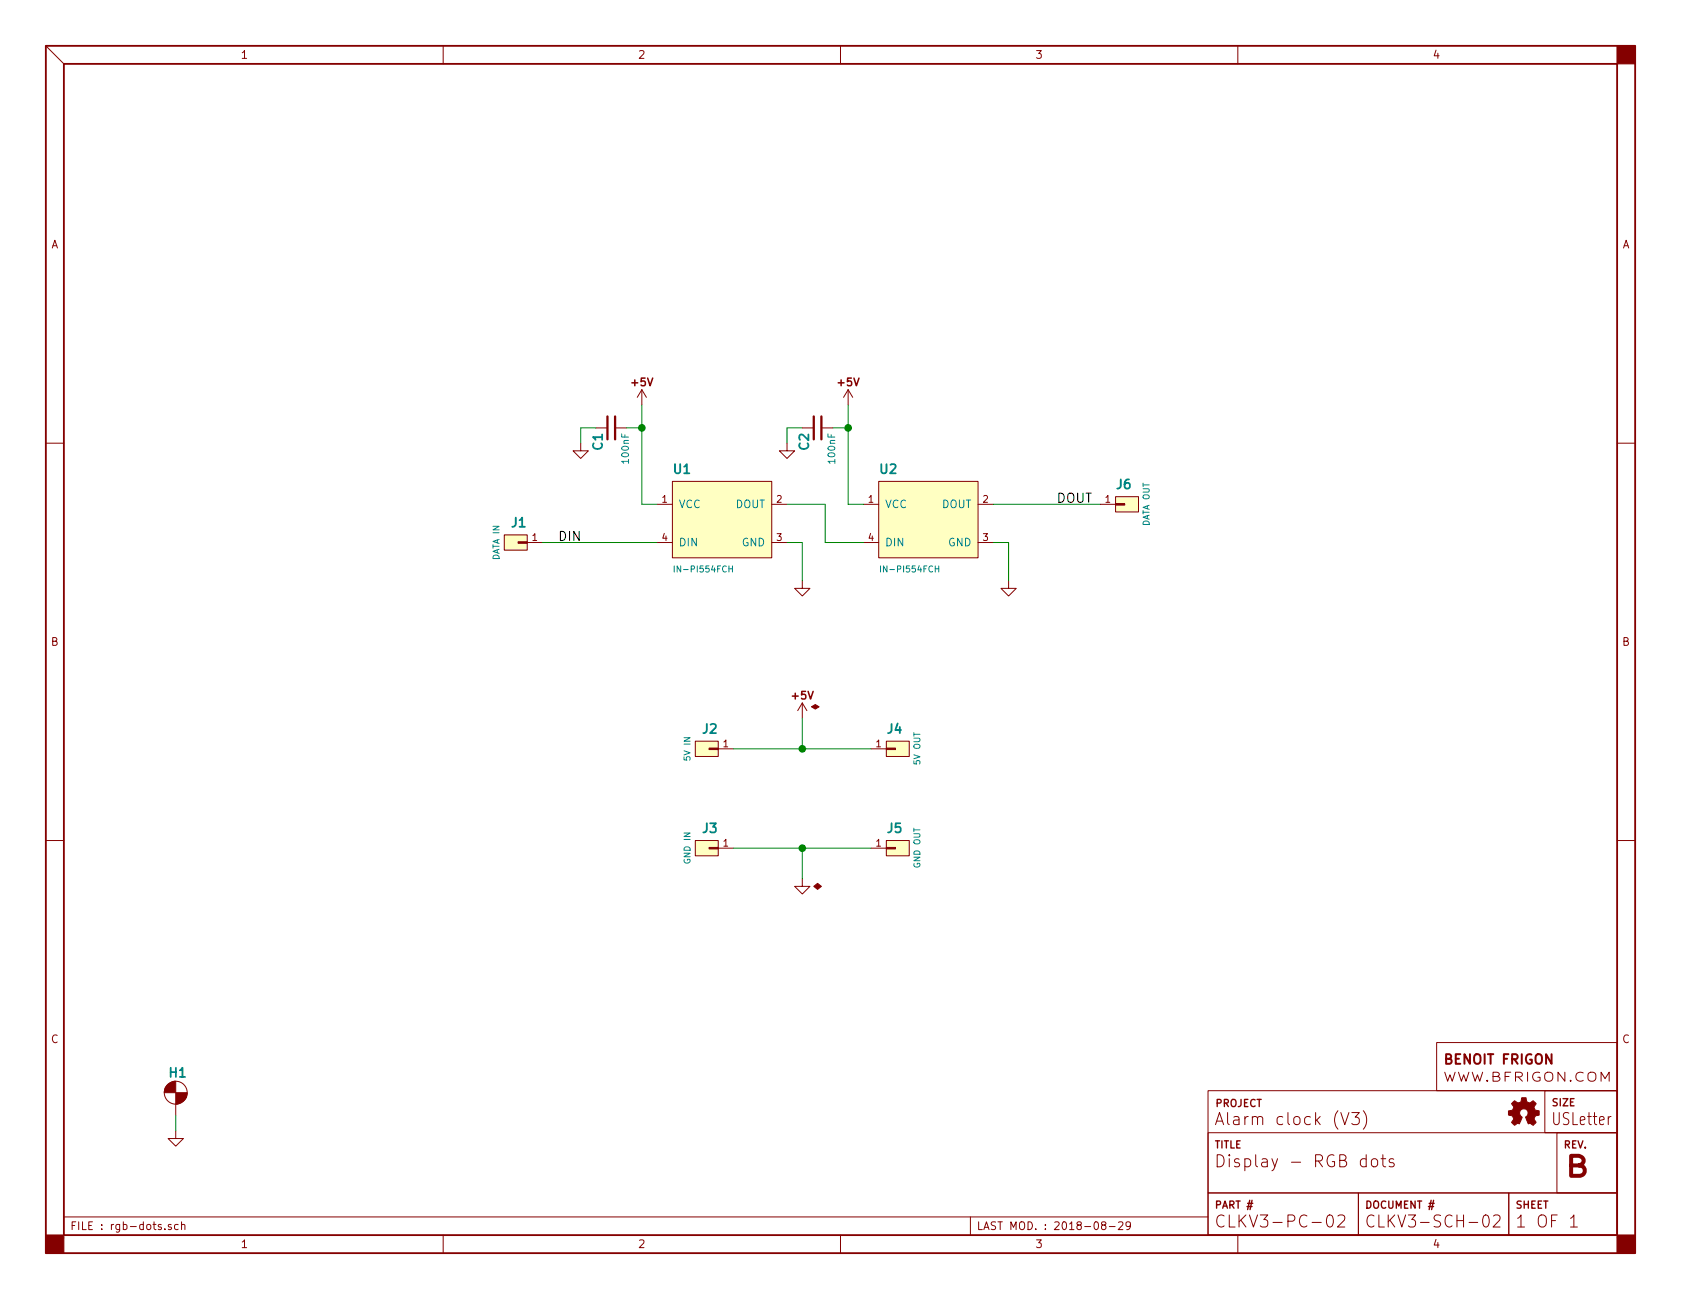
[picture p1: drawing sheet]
EESchema Schematic File Version 4
LIBS:rgb-dots-cache
EELAYER 26 0
EELAYER END
$Descr USLetter 11000 8500
encoding utf-8
Sheet 1 1
Title "Display - RGB dots"
Date "2018-08-29"
Rev "B"
Comp ""
Comment1 "CLKV3-PC-02"
Comment2 "CLKV3-SCH-02"
Comment3 "Alarm clock (V3)"
Comment4 ""
$EndDescr
$Comp
L opto:WS2812B U1
U 1 1
P 4750 3400
F 0 "U1" H 4400 3700 60  0000 L BNB
F 1 "IN-PI554FCH" H 4400 3100 40  0000 L TNN
F 2 "SMT:LED-5050" H 4400 3025 40  0001 L TNN
F 3 "" H 4400 3700 50  0000 C CNN
F 4 "IC" H 4400 3800 40  0001 L BNN "Family"
	1    4750 3400
	1    0    0    -1  
$EndComp
$Comp
L passive:CAP C1
U 1 1
P 4000 2800
F 0 "C1" H 4030 2890 60  0000 L CNB
F 1 "100nF" H 4030 2710 45  0000 L CNN
F 2 "SMT:C-0603" H 4035 2645 40  0001 L CNN
F 3 "" H 4000 2900 60  0001 C CNN
F 4 "-" H 4040 2965 45  0001 L CNN "Part"
F 5 "Passive" H 4230 3090 50  0001 C CNN "Family"
	1    4000 2800
	0    -1   1    0   
$EndComp
$Comp
L power:+5V #PWR01
U 1 1
P 4200 2650
F 0 "#PWR01" H 4200 2875 30  0001 C CNN
F 1 "+5V" V 4125 2650 30  0001 C CNN
F 2 "" H 4200 2650 60  0000 C CNN
F 3 "" H 4200 2650 60  0000 C CNN
	1    4200 2650
	1    0    0    -1  
$EndComp
$Comp
L power:GND #PWR02
U 1 1
P 3800 2900
F 0 "#PWR02" H 3800 2950 30  0001 C CNN
F 1 "GND" H 3800 2775 30  0001 C CNN
F 2 "" H 3800 2900 60  0000 C CNN
F 3 "" H 3800 2900 60  0000 C CNN
	1    3800 2900
	1    0    0    -1  
$EndComp
Wire Wire Line
	4200 2650 4200 2800
Wire Wire Line
	4200 3300 4300 3300
Wire Wire Line
	4100 2800 4200 2800
Connection ~ 4200 2800
Wire Wire Line
	3900 2800 3800 2800
Wire Wire Line
	3800 2800 3800 2900
$Comp
L power:GND #PWR03
U 1 1
P 5250 3800
F 0 "#PWR03" H 5250 3850 30  0001 C CNN
F 1 "GND" H 5250 3675 30  0001 C CNN
F 2 "" H 5250 3800 60  0000 C CNN
F 3 "" H 5250 3800 60  0000 C CNN
	1    5250 3800
	1    0    0    -1  
$EndComp
Wire Wire Line
	5150 3550 5250 3550
Wire Wire Line
	5250 3550 5250 3800
Wire Wire Line
	5150 3300 5400 3300
Wire Wire Line
	5400 3300 5400 3550
$Comp
L opto:WS2812B U2
U 1 1
P 6100 3400
F 0 "U2" H 5750 3700 60  0000 L BNB
F 1 "IN-PI554FCH" H 5750 3100 40  0000 L TNN
F 2 "SMT:LED-5050" H 5750 3025 40  0001 L TNN
F 3 "" H 5750 3700 50  0000 C CNN
F 4 "IC" H 5750 3800 40  0001 L BNN "Family"
	1    6100 3400
	1    0    0    -1  
$EndComp
$Comp
L passive:CAP C2
U 1 1
P 5350 2800
F 0 "C2" H 5380 2890 60  0000 L CNB
F 1 "100nF" H 5380 2710 45  0000 L CNN
F 2 "SMT:C-0603" H 5385 2645 40  0001 L CNN
F 3 "" H 5350 2900 60  0001 C CNN
F 4 "-" H 5390 2965 45  0001 L CNN "Part"
F 5 "Passive" H 5580 3090 50  0001 C CNN "Family"
	1    5350 2800
	0    -1   1    0   
$EndComp
$Comp
L power:+5V #PWR04
U 1 1
P 5550 2650
F 0 "#PWR04" H 5550 2875 30  0001 C CNN
F 1 "+5V" V 5475 2650 30  0001 C CNN
F 2 "" H 5550 2650 60  0000 C CNN
F 3 "" H 5550 2650 60  0000 C CNN
	1    5550 2650
	1    0    0    -1  
$EndComp
$Comp
L power:GND #PWR05
U 1 1
P 5150 2900
F 0 "#PWR05" H 5150 2950 30  0001 C CNN
F 1 "GND" H 5150 2775 30  0001 C CNN
F 2 "" H 5150 2900 60  0000 C CNN
F 3 "" H 5150 2900 60  0000 C CNN
	1    5150 2900
	1    0    0    -1  
$EndComp
Wire Wire Line
	5550 2650 5550 2800
Wire Wire Line
	5550 3300 5650 3300
Wire Wire Line
	5450 2800 5550 2800
Connection ~ 5550 2800
Wire Wire Line
	5250 2800 5150 2800
Wire Wire Line
	5150 2800 5150 2900
$Comp
L power:GND #PWR06
U 1 1
P 6600 3800
F 0 "#PWR06" H 6600 3850 30  0001 C CNN
F 1 "GND" H 6600 3675 30  0001 C CNN
F 2 "" H 6600 3800 60  0000 C CNN
F 3 "" H 6600 3800 60  0000 C CNN
	1    6600 3800
	1    0    0    -1  
$EndComp
Wire Wire Line
	6500 3550 6600 3550
Wire Wire Line
	6600 3550 6600 3800
Wire Wire Line
	5400 3550 5650 3550
$Comp
L connectors:HEADER-1x01 J2
U 1 1
P 4650 4900
F 0 "J2" H 4600 5000 60  0000 L BNB
F 1 "5V IN" V 4800 4900 40  0000 C CNN
F 2 "Conn-Wire-Pads:WP-100mil-1x01" H 4500 4875 60  0001 C CNN
F 3 "" H 4600 4975 60  0001 C CNN
F 4 "-" H 4600 5100 40  0001 L BNN "Part"
F 5 "Virtual" H 4600 5200 40  0001 L BNN "Family"
	1    4650 4900
	-1   0    0    -1  
$EndComp
$Comp
L connectors:HEADER-1x01 J3
U 1 1
P 4650 5550
F 0 "J3" H 4600 5650 60  0000 L BNB
F 1 "GND IN" V 4800 5550 40  0000 C CNN
F 2 "Conn-Wire-Pads:WP-100mil-1x01" H 4500 5525 60  0001 C CNN
F 3 "" H 4600 5625 60  0001 C CNN
F 4 "-" H 4600 5750 40  0001 L BNN "Part"
F 5 "Virtual" H 4600 5850 40  0001 L BNN "Family"
	1    4650 5550
	-1   0    0    -1  
$EndComp
$Comp
L connectors:HEADER-1x01 J4
U 1 1
P 5850 4900
F 0 "J4" H 5800 5000 60  0000 L BNB
F 1 "5V OUT" V 6000 4900 40  0000 C CNN
F 2 "Conn-Wire-Pads:WP-100mil-1x01" H 5700 4875 60  0001 C CNN
F 3 "" H 5800 4975 60  0001 C CNN
F 4 "-" H 5800 5100 40  0001 L BNN "Part"
F 5 "Virtual" H 5800 5200 40  0001 L BNN "Family"
	1    5850 4900
	1    0    0    -1  
$EndComp
$Comp
L connectors:HEADER-1x01 J5
U 1 1
P 5850 5550
F 0 "J5" H 5800 5650 60  0000 L BNB
F 1 "GND OUT" V 6000 5550 40  0000 C CNN
F 2 "Conn-Wire-Pads:WP-100mil-1x01" H 5700 5525 60  0001 C CNN
F 3 "" H 5800 5625 60  0001 C CNN
F 4 "-" H 5800 5750 40  0001 L BNN "Part"
F 5 "Virtual" H 5800 5850 40  0001 L BNN "Family"
	1    5850 5550
	1    0    0    -1  
$EndComp
Wire Wire Line
	4800 4900 5250 4900
Wire Wire Line
	4800 5550 5250 5550
$Comp
L power:SUP_+5V #PWR07
U 1 1
P 5250 4700
F 0 "#PWR07" H 5250 4925 30  0001 C CNN
F 1 "SUP_+5V" V 5175 4700 30  0001 C CNN
F 2 "" H 5150 4825 60  0001 C CNN
F 3 "" H 5250 4925 60  0001 C CNN
	1    5250 4700
	1    0    0    -1  
$EndComp
$Comp
L power:SUP_GND #PWR08
U 1 1
P 5250 5750
F 0 "#PWR08" H 5250 5800 30  0001 C CNN
F 1 "SUP_GND" H 5250 5625 30  0001 C CNN
F 2 "" H 5250 5750 60  0000 C CNN
F 3 "" H 5250 5750 60  0000 C CNN
	1    5250 5750
	1    0    0    -1  
$EndComp
Wire Wire Line
	5250 5550 5250 5750
Connection ~ 5250 5550
Wire Wire Line
	5250 4700 5250 4900
Connection ~ 5250 4900
$Comp
L connectors:HEADER-1x01 J1
U 1 1
P 3400 3550
F 0 "J1" H 3350 3650 60  0000 L BNB
F 1 "DATA IN" V 3550 3550 40  0000 C CNN
F 2 "Conn-Wire-Pads:WP-50mil-1x01" H 3250 3525 60  0001 C CNN
F 3 "" H 3350 3625 60  0001 C CNN
F 4 "-" H 3350 3750 40  0001 L BNN "Part"
F 5 "Virtual" H 3350 3850 40  0001 L BNN "Family"
	1    3400 3550
	-1   0    0    -1  
$EndComp
$Comp
L connectors:HEADER-1x01 J6
U 1 1
P 7350 3300
F 0 "J6" H 7300 3400 60  0000 L BNB
F 1 "DATA OUT" V 7500 3300 40  0000 C CNN
F 2 "Conn-Wire-Pads:WP-50mil-1x01" H 7200 3275 60  0001 C CNN
F 3 "" H 7300 3375 60  0001 C CNN
F 4 "-" H 7300 3500 40  0001 L BNN "Part"
F 5 "Virtual" H 7300 3600 40  0001 L BNN "Family"
	1    7350 3300
	1    0    0    -1  
$EndComp
Wire Wire Line
	3550 3550 4300 3550
Text Label 7150 3300 2    60   ~ 0
DOUT
Text Label 3650 3550 0    60   ~ 0
DIN
$Comp
L connectors:Hole H1
U 1 1
P 1150 7150
F 0 "H1" H 1100 7250 60  0000 L BNB
F 1 "Hole" H 1200 7050 40  0001 L TNN
F 2 "Conn-Wire-Pads:Hole-Screw-#2" H 1200 6975 40  0001 L TNN
F 3 "" H 1100 7225 60  0001 C CNN
F 4 "Virtual" H 1100 7375 40  0001 L BNN "Family"
	1    1150 7150
	1    0    0    -1  
$EndComp
$Comp
L power:GND #PWR09
U 1 1
P 1150 7400
F 0 "#PWR09" H 1150 7450 30  0001 C CNN
F 1 "GND" H 1150 7275 30  0001 C CNN
F 2 "" H 1150 7400 60  0000 C CNN
F 3 "" H 1150 7400 60  0000 C CNN
	1    1150 7400
	1    0    0    -1  
$EndComp
Wire Wire Line
	1150 7300 1150 7400
Wire Wire Line
	6500 3300 7200 3300
Wire Wire Line
	4200 2800 4200 3300
Wire Wire Line
	5550 2800 5550 3300
Wire Wire Line
	5250 5550 5700 5550
Wire Wire Line
	5250 4900 5700 4900
$EndSCHEMATC
